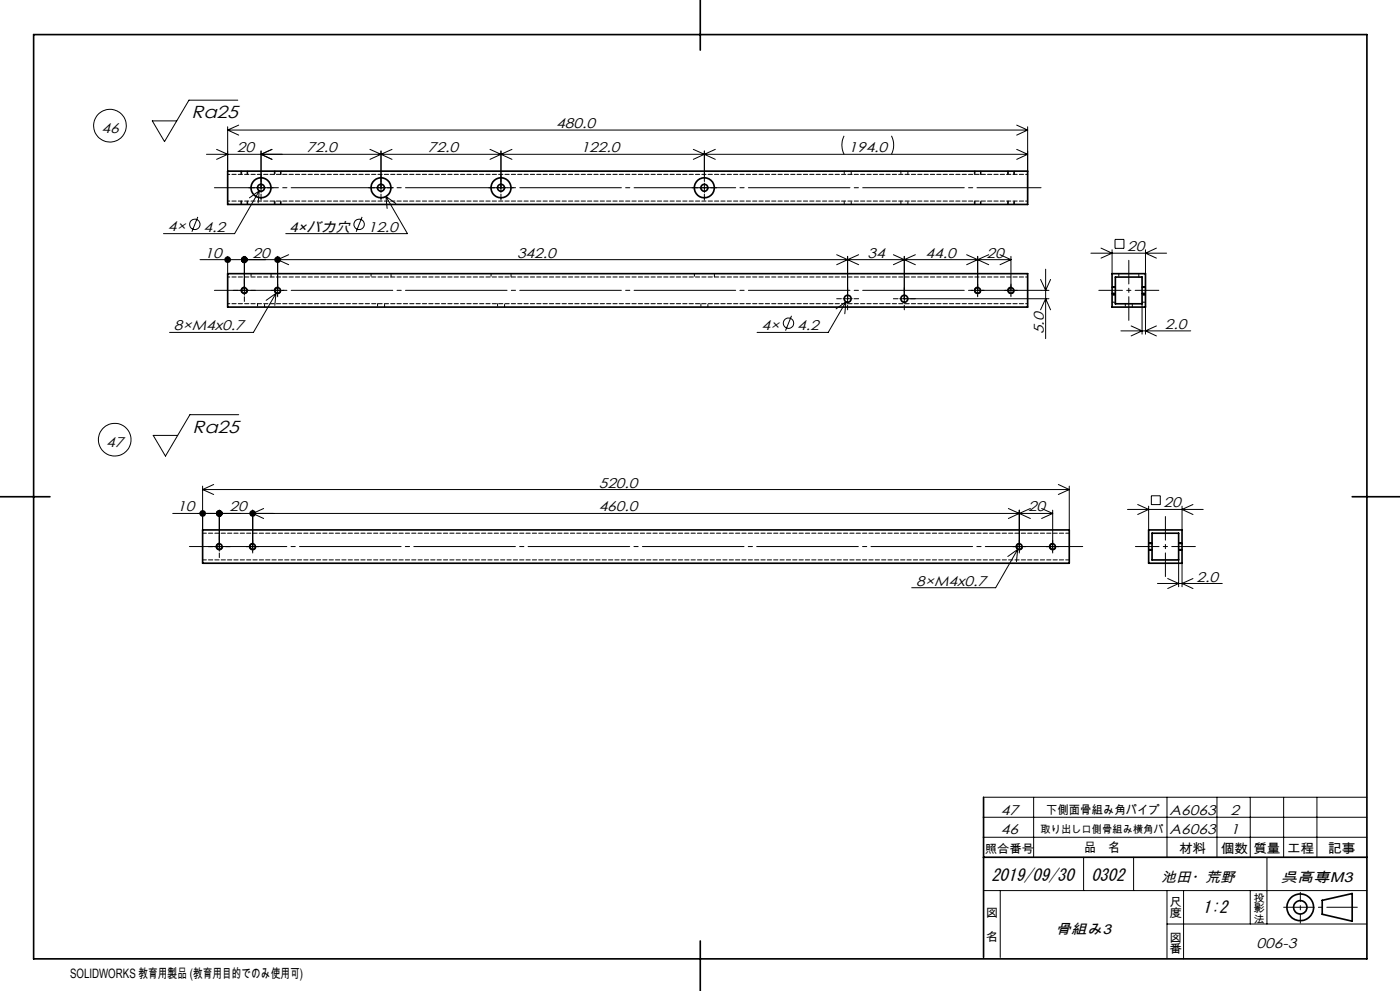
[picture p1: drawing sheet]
<svg xmlns="http://www.w3.org/2000/svg" width="420mm" height="297mm" viewBox="0 0 420 297" stroke-linecap="round" stroke-linejoin="round" font-family="sans-serif">
<g fill="none" stroke="#000" stroke-width=".3">
<path d="M68.3 38v13.3M68.3 39h240M68.3 39l3.3 1.5M71.3 30h-14.6l-7.3 12.4-3.7-6.2h7.3M71.6 37.5l-3.3 1.5M305 37.5l3.3 1.5M308.3 38v13.3M308.3 39l-3.3 1.5M61.9 46.2h246.4M65 44.8l3.3 1.4-3.3 1.6M72.3 51.3v1M74.3 51.3v1"/>
<path d="M74.6 56.3h1.8M76.9 56.3h2.8M77.8 57.2l-7.4 12.8h-21.4M77.8 57.2l-3 2.1M77.8 57.2l-.4 3.6M78.3 45.3v12.4M78.3 58.2v1.8M80.2 56.3h1.8M81.6 44.8l-3.3 1.4 3.3 1.6M82.3 51.3v1M84.3 51.3v1M110.6 56.3h1.8"/>
<path d="M111 44.8l3.3 1.4M112.9 56.3h2.8M114.3 45.3v12.4M114.3 46.2l3.3 1.6M114.3 46.2l-3.3 1.6M114.3 58.2v1.8M115.8 58.9l6.4 11.1h-36.5M115.8 58.9l.3 3.6M115.8 58.9l2.9 2.1M116.2 56.3h1.8M117.6 44.8l-3.3 1.4M146.6 56.3h1.8"/>
<path d="M147 44.8l3.3 1.4M148.9 56.3h2.8M150.3 45.3v12.4M150.3 46.2l-3.3 1.6M150.3 58.2v1.8M150.3 46.2l3.3 1.6M152.2 56.3h1.8M153.6 44.8l-3.3 1.4M207.6 56.3h1.8M208 44.8l3.3 1.4M209.9 56.3h2.8M211.3 45.3v9.1"/>
<path d="M211.3 54.9v2.8M211.3 58.2v1.8M211.3 46.2l3.3 1.6M211.3 46.2l-3.3 1.6M213.2 56.3h1.8M214.6 44.8l-3.3 1.4M253.2 40.7a6.1 6.1 0 0 0 0 5.5M267.4 40.7a6.1 6.1 0 0 1 0 5.5M292.3 51.3v1M294.3 51.3v1M302.3 51.3v1M304.3 51.3v1"/>
<path d="M305 44.8l3.3 1.4M308.3 46.2l-3.3 1.6M59.3 65l-1.7 4.5M60 77.8h243.3M68.3 76.8v5.2M72.3 60.3v1M73.3 76.8v11.6M74.3 60.3v1M82.3 60.3v1M83.3 76.8v11.6M84.3 60.3v1M86.6 76.3l-3.3 1.5 3.3 1.5"/>
<path d="M108.6 65l-1.7 4.5M251 76.3l3.3 1.5M254.3 77.8l3.3 1.5M254.3 76.8v14.1M254.3 77.8l-3.3 1.5M257.6 76.3l-3.3 1.5M268 76.3l3.3 1.5M271.3 77.8l-3.3 1.5M271.3 76.8v14.1M271.3 77.8l3.3 1.5M274.6 76.3l-3.3 1.5M290 76.3l3.3 1.5"/>
<path d="M292.3 60.3v1M293.3 76.8v11.6M293.3 77.8l-3.3 1.5M293.3 77.8l3.3 1.5M294.3 60.3v1M296.6 76.3l-3.3 1.5M300 76.3l3.3 1.5M302.3 60.3v1M303.3 76.8v11.6M303.3 77.8l-3.3 1.5M304.3 60.3v1M327.3 75.9h22.7"/>
<path d="M330.3 74.4l3.3 1.5-3.3 1.5M333.6 74.9v7.1M334.5 71.8h2.7v2.6h-2.7zM343.6 74.9v7.1M346.9 74.4l-3.3 1.5 3.3 1.5M70 87h1.4M71.9 87h2.8M73.3 88.9v1.4M73.6 86.1a1 1 0 0 0-1.3 .7 1 1 0 0 0 .7 1.2 1 1 0 0 0 1.3-.7M75.2 87h1.4M81.4 87h.4M81.9 87h2.8"/>
<path d="M82.8 87.9l-6.8 11.7h-25.1M82.8 87.9l-3 2.1M82.8 87.9l-.4 3.6M83.3 88.5v.4M83.6 86.1a1 1 0 0 0-1.3 .7 1 1 0 0 0 .8 1.2 1 1 0 0 0 1.2-.7M84.8 87h.4M237.5 94.6l-1.8 4.5M251 89.5h1.4M252.9 89.5h2.8M253.8 90.4l-5.3 9.2h-21.4M253.8 90.4l-3 2.2M253.8 90.4l-.4 3.6"/>
<path d="M254.3 91.4v1.4M256.2 89.5h1.4M268 89.5h1.4M269.9 89.5h44.8M271.3 91.4v1.4M291.4 87h.4M291.9 87h2.8M293.3 88.5v.4M293.5 86.1a1 1 0 0 0-1.2 .7 1 1 0 0 0 .7 1.2 1 1 0 0 0 1.3-.7M294.8 87h.4M301.4 87h.4M301.9 87h2.8"/>
<path d="M303.3 88.5v.4M303.6 86.1a1 1 0 0 0-1.3 .7 1 1 0 0 0 .8 1.2 1 1 0 0 0 1.2-.7M304.8 87h.4M312.2 92.8l1.5-3.3 1.5 3.3M312.2 83.7l1.5 3.3 1.5-3.3M312.3 87h2.4M313.7 80.7v20.8M333.6 86h1M333.6 88h1M336.3 99.2h20.9M339.3 97.7l3.3 1.5-3.3 1.5M342.6 91v9.2"/>
<path d="M342.6 86h1M342.6 88h1M343.6 92v8.2M346.9 97.7l-3.3 1.5 3.3 1.5M71.6 124.3h-14.6l-7.4 12.4-3.6-6.2h7.3M51.8 153.9h264M60.8 145.7v13.1M60.8 146.7h260M60.8 146.7l3.3 1.5M64.1 145.2l-3.3 1.5M65.8 152.9v12.3M75.8 152.9v12.3"/>
<path d="M79.1 152.4l-3.3 1.5 3.3 1.5M302.5 152.4l3.3 1.5M305.8 152.9v12.3M305.8 153.9l-3.3 1.5M305.8 153.9l3.3 1.5M309.1 152.4l-3.3 1.5M312.5 152.4l3.3 1.5M315.8 152.9v12.3M315.8 153.9l-3.3 1.5M317.5 145.2l3.3 1.5M320.8 145.7v13.1M320.8 146.7l-3.3 1.5"/>
<path d="M338.2 152.7h22.8M341.3 151.2l3.3 1.5-3.3 1.5M344.6 151.7v7.1M345.4 148.6h2.7v2.6h-2.7zM354.6 151.7v7.1M357.9 151.2l-3.3 1.5 3.3 1.5M62.5 163.8h1.4M64.4 163.8h2.8M65.8 165.7v1.4M66 162.8a1 1 0 0 0-1.2 .8 1 1 0 0 0 .8 1.2 1 1 0 0 0 1.2-.7M67.7 163.8h1.4M73.9 163.8h.4"/>
<path d="M74.4 163.8h2.8M75.8 165.3v.4M76.1 162.8a1 1 0 0 0-1.3 .7 1 1 0 0 0 .7 1.3 1 1 0 0 0 1.3-.7M77.3 163.8h.4M303.9 163.8h.4M304.4 163.8h2.8M305.3 164.7l-6.6 11.4h-25.2M305.3 164.7l-3 2.1M305.3 164.7l-.4 3.6M305.8 165.3v.4M306.1 162.8a1 1 0 0 0-1.3 .7 1 1 0 0 0 .7 1.3 1 1 0 0 0 1.3-.7M307.3 163.8h.4"/>
<path d="M313.9 163.8h.4M314.4 163.8h2.8M315.8 165.3v.4M316.1 162.8a1 1 0 0 0-1.3 .7 1 1 0 0 0 .7 1.3 1 1 0 0 0 1.3-.7M317.3 163.8h.4M344.6 162.8h1M344.6 164.8h1M347.2 174.9h19.5M350.3 173.4l3.3 1.5-3.3 1.5M353.6 162.8h1M353.6 164.8h1M353.6 167.8v8.1"/>
<path d="M354.6 168.8v7.1M357.9 173.4l-3.3 1.5 3.3 1.5M295.1 238.9h115M310.1 238.9v18M350.1 238.9v18M365.1 238.9v18M375.1 238.9v18M385.1 238.9v18M395.1 238.9v18M295.1 250.9h115M295.1 244.9h115M325.1 256.9v10"/>
<path d="M340.1 256.9v10M380.1 256.9v20M295.1 266.9h115M300.1 266.9v20M350.1 276.9h60M350.1 266.9v20.4M355.1 266.9v20.5M375.1 266.9v10"/>
<circle cx="33" cy="37.7" r="4.9"/>
<circle cx="58.4" cy="67.2" r="1.56"/>
<circle cx="107.7" cy="67.2" r="1.56"/>
<circle cx="236.6" cy="96.9" r="1.55"/>
<circle cx="34.4" cy="131.8" r="4.9"/>
</g>
<g fill="none" stroke="#000" stroke-width=".5">
<path d="M10.1 10.4h400v277h-400zM210.1 0v15M68.3 51.3h240v10h-240zM68.3 82h240v10h-240zM333.6 82h10v10h-10zM334.6 83h8v8h-8zM0 148.9h15M60.8 158.8h260v10h-260zM344.6 158.8h10v10h-10zM345.6 159.8h8v8h-8zM405.7 148.9h14.3M295.1 238.9v48"/>
<path d="M295.1 256.9h115M396.7 269.8l9-2v8.3l-9-2.1zM210.1 282v15"/>
<circle cx="78.3" cy="56.3" r="1.05"/>
<circle cx="78.3" cy="56.3" r="2.99"/>
<circle cx="114.3" cy="56.3" r="2.99"/>
<circle cx="114.3" cy="56.3" r="1.05"/>
<circle cx="150.3" cy="56.3" r="3"/>
<circle cx="150.3" cy="56.3" r="1.05"/>
<circle cx="211.3" cy="56.3" r="1.04"/>
<circle cx="211.3" cy="56.3" r="2.99"/>
<circle cx="73.3" cy="87.1" r=".82"/>
<circle cx="83.3" cy="87" r=".83"/>
<circle cx="254.3" cy="89.5" r="1.06"/>
<circle cx="271.3" cy="89.5" r="1.06"/>
<circle cx="293.3" cy="87.1" r=".82"/>
<circle cx="303.3" cy="87.1" r=".82"/>
<circle cx="65.8" cy="163.8" r=".82"/>
<circle cx="75.8" cy="163.8" r=".83"/>
<circle cx="305.8" cy="163.8" r=".82"/>
<circle cx="315.8" cy="163.8" r=".83"/>
<circle cx="390.1" cy="271.9" r="4"/>
<circle cx="390.1" cy="271.9" r="2"/>
</g>
<path d="M312.3 56.3h-248M312.3 87h-248" fill="none" stroke="#000" stroke-width=".3" stroke-dasharray="30.5 1.3 1.3 1.3" stroke-dashoffset="11.3"/>
<path d="M324.8 163.8h-268" fill="none" stroke="#000" stroke-width=".3" stroke-dasharray="30.5 1.3 1.3 1.3" stroke-dashoffset="1.3"/>
<path d="M338.6 96v-18M347.6 87h-18M349.6 154.8v18M340.6 163.8h18" fill="none" stroke="#000" stroke-width=".3" stroke-dasharray="30.5 1.3 1.3 1.3" stroke-dashoffset="23.4"/>
<path d="M390.1 276.7v-9.3" fill="none" stroke="#000" stroke-width=".3" stroke-dasharray="30.5 1.3 1.3 1.3" stroke-dashoffset="27.8"/>
<path d="M385.1 271.9h22.1" fill="none" stroke="#000" stroke-width=".3" stroke-dasharray="30.5 1.3 1.3 1.3" stroke-dashoffset="21.3"/>
<g fill="#000">
<path d="M67.6 77.1a1 1 0 0 0 .3 1.6 1 1 0 0 0 1.4-.9h-1h1a.98 .98 0 0 0-.6-.9 .98 .98 0 0 0-1.1 .2zM72.5 77.2l-.2 .6h1h-1a1.01 1.01 0 0 0 1.3 1 1.01 1.01 0 0 0 .5-1.5 1.01 1.01 0 0 0-1.6-.1zM72.5 77.2l-.2 .6h1h-1a1.01 1.01 0 0 0 1.3 1 1.01 1.01 0 0 0 .5-1.5 1.01 1.01 0 0 0-1.6-.1zM82.5 77.2a1 1 0 0 0 .5 1.6 1 1 0 0 0 1.3-1h-1h1a.99 .99 0 0 0-.6-.9 .99 .99 0 0 0-1.2 .3z"/>
<path d="M60.3 153a1.01 1.01 0 0 0 0 1.8 1.01 1.01 0 0 0 1.5-.9h-1h1l-.5-.9zM64.9 153.3l-.1 .6h1h-1a.99 .99 0 0 0 1.3 .9 .99 .99 0 0 0 .5-1.6 .99 .99 0 0 0-1.7 .1zM64.9 153.3a.99 .99 0 0 0 .6 1.5 .99 .99 0 0 0 1.3-.9h-1h1a.99 .99 0 0 0-.7-1 .99 .99 0 0 0-1.2 .4zM75.2 153l-.4 .9h1h-1a1 1 0 0 0 1.2 .9 1 1 0 0 0 .7-1.3 1 1 0 0 0-1.5-.5z"/>
</g>
<g fill="none" stroke="#000" stroke-width=".3" stroke-dasharray="1.3 .6" stroke-dashoffset=".5">
<path d="M72.5 51.3v1M74.1 52.3v-1M82.5 51.3v1M84.1 52.3v-1M253.3 51.3v1M255.4 52.3v-1M270.3 51.3v1M272.4 52.3v-1M292.5 51.3v1M294.1 52.3v-1M302.5 51.3v1M304.1 52.3v-1"/>
<path d="M72.5 60.3v1M74.1 61.3v-1M82.5 60.3v1M84.1 61.3v-1M253.3 60.3v1M255.4 61.3v-1M270.3 60.3v1M272.4 61.3v-1M292.5 60.3v1M294.1 61.3v-1M302.5 60.3v1M304.1 61.3v-1"/>
<path d="M75.3 82v1M77.3 91v1M79.4 92v-1M81.3 83v-1M111.3 82v1M113.3 91v1M115.4 92v-1M117.3 83v-1M147.3 82v1M149.3 91v1M151.4 92v-1M153.3 83v-1"/>
<path d="M208.3 82v1M210.3 91v1M212.4 92v-1M214.3 83v-1M333.6 87.8h1M333.6 90.6h1M334.6 86.2h-1M334.6 88.5h-1M335.6 82v1M337.6 91v1M339.7 92v-1M341.6 83v-1"/>
<path d="M342.6 87.8h1M342.6 90.6h1M343.6 86.2h-1M343.6 88.5h-1M344.6 164.6h1M345.6 163h-1M353.6 164.6h1M354.6 163h-1"/>
</g>
<path d="M308.3 52.3h-240M308.3 60.3h-240M308.3 91h-240M308.3 83h-240" fill="none" stroke="#000" stroke-width=".3" stroke-dasharray="1.3 .6" stroke-dashoffset=".7"/>
<path d="M320.8 159.8h-260M320.8 167.8h-260" fill="none" stroke="#000" stroke-width=".3" stroke-dasharray="1.3 .6" stroke-dashoffset=".2"/>
<g font-size="5.2">
<text x="57.5" y="35.5">Ra25</text>
<text x="57.8" y="129.8">Ra25</text>
</g>
<g font-size="5.1">
<text x="297.4" y="263.9">2019/09/30</text>
<text x="327.4" y="263.9">0302</text>
<text x="360.8" y="273.5">1:2</text>
</g>
<g font-size="4.2">
<text x="30.4" y="39.7">46</text>
<text x="166.9" y="38.4">480.0</text>
<text x="71.1" y="45.7">20</text>
<text x="92" y="45.7">72.0</text>
<text x="128.4" y="45.7">72.0</text>
<text x="174.2" y="45.7">122.0</text>
<text x="254.5" y="45.7">194.0</text>
<text x="50.3" y="69.4">4×</text>
<text x="61" y="69.4">4.2</text>
<text x="87" y="69.4">4×バカ穴</text>
<text x="110.3" y="69.4">12.0</text>
<text x="61.3" y="77.2">10</text>
<text x="75.7" y="77.2">20</text>
<text x="155.1" y="77.2">342.0</text>
<text x="260.3" y="77.2">34</text>
<text x="277.6" y="77.2">44.0</text>
<text x="295.9" y="77.2">20</text>
<text x="338.1" y="75.2">20</text>
<text x="52.2" y="99">8×M4x0.7</text>
<text x="228.4" y="99">4×</text>
<text x="239.1" y="99">4.2</text>
<text x="313.1" y="100.2" transform="rotate(-90 313.1 100.2)">5.0</text>
<text x="349.5" y="98.6">2.0</text>
<text x="31.9" y="133.8">47</text>
<text x="179.6" y="146.1">520.0</text>
<text x="53.2" y="153.3">10</text>
<text x="68.8" y="153.3">20</text>
<text x="179.6" y="153.3">460.0</text>
<text x="308.4" y="153.3">20</text>
<text x="349.1" y="152">20</text>
<text x="274.8" y="175.5">8×M4x0.7</text>
<text x="358.9" y="174.3">2.0</text>
<text x="300.3" y="244.1">47</text>
<text x="350.9" y="244.1">A6063</text>
<text x="369.1" y="244.1">2</text>
<text x="300.3" y="249.9">46</text>
<text x="350.9" y="249.9">A6063</text>
<text x="369.1" y="249.9">1</text>
<text x="348.4" y="264.4">池田・荒野</text>
<text x="384.2" y="264.4">呉高専M3</text>
<text x="316.7" y="280">骨組み3</text>
<text x="377" y="284.1">006-3</text>
</g>
<g font-size="3.9">
<text x="325.2" y="255.5">品　名</text>
<text x="353.7" y="255.6">材料</text>
<text x="366.2" y="255.6">個数</text>
<text x="376" y="255.6">質量</text>
<text x="386.1" y="255.6">工程</text>
<text x="398.4" y="255.6">記事</text>
<text x="21" y="293">SOLIDWORKS 教育用製品 (教育用目的でのみ使用可)</text>
</g>
<g font-size="3.5">
<text x="313.9" y="244">下側面骨組み角パイプ</text>
<text x="295.4" y="255.6">照合番号</text>
<text x="295.8" y="274.9">図</text>
<text x="350.8" y="271.4">尺</text>
<text x="350.8" y="274.9">度</text>
<text x="295.8" y="282">名</text>
<text x="350.8" y="282.2">図</text>
<text x="350.8" y="285.8">番</text>
</g>
<g font-size="3.2">
<text x="312.2" y="249.7">取り出し口側骨組み横角パ</text>
<text x="376" y="270.2">投</text>
<text x="376" y="273.4">影</text>
<text x="376" y="276.5">法</text>
</g>
</svg>
